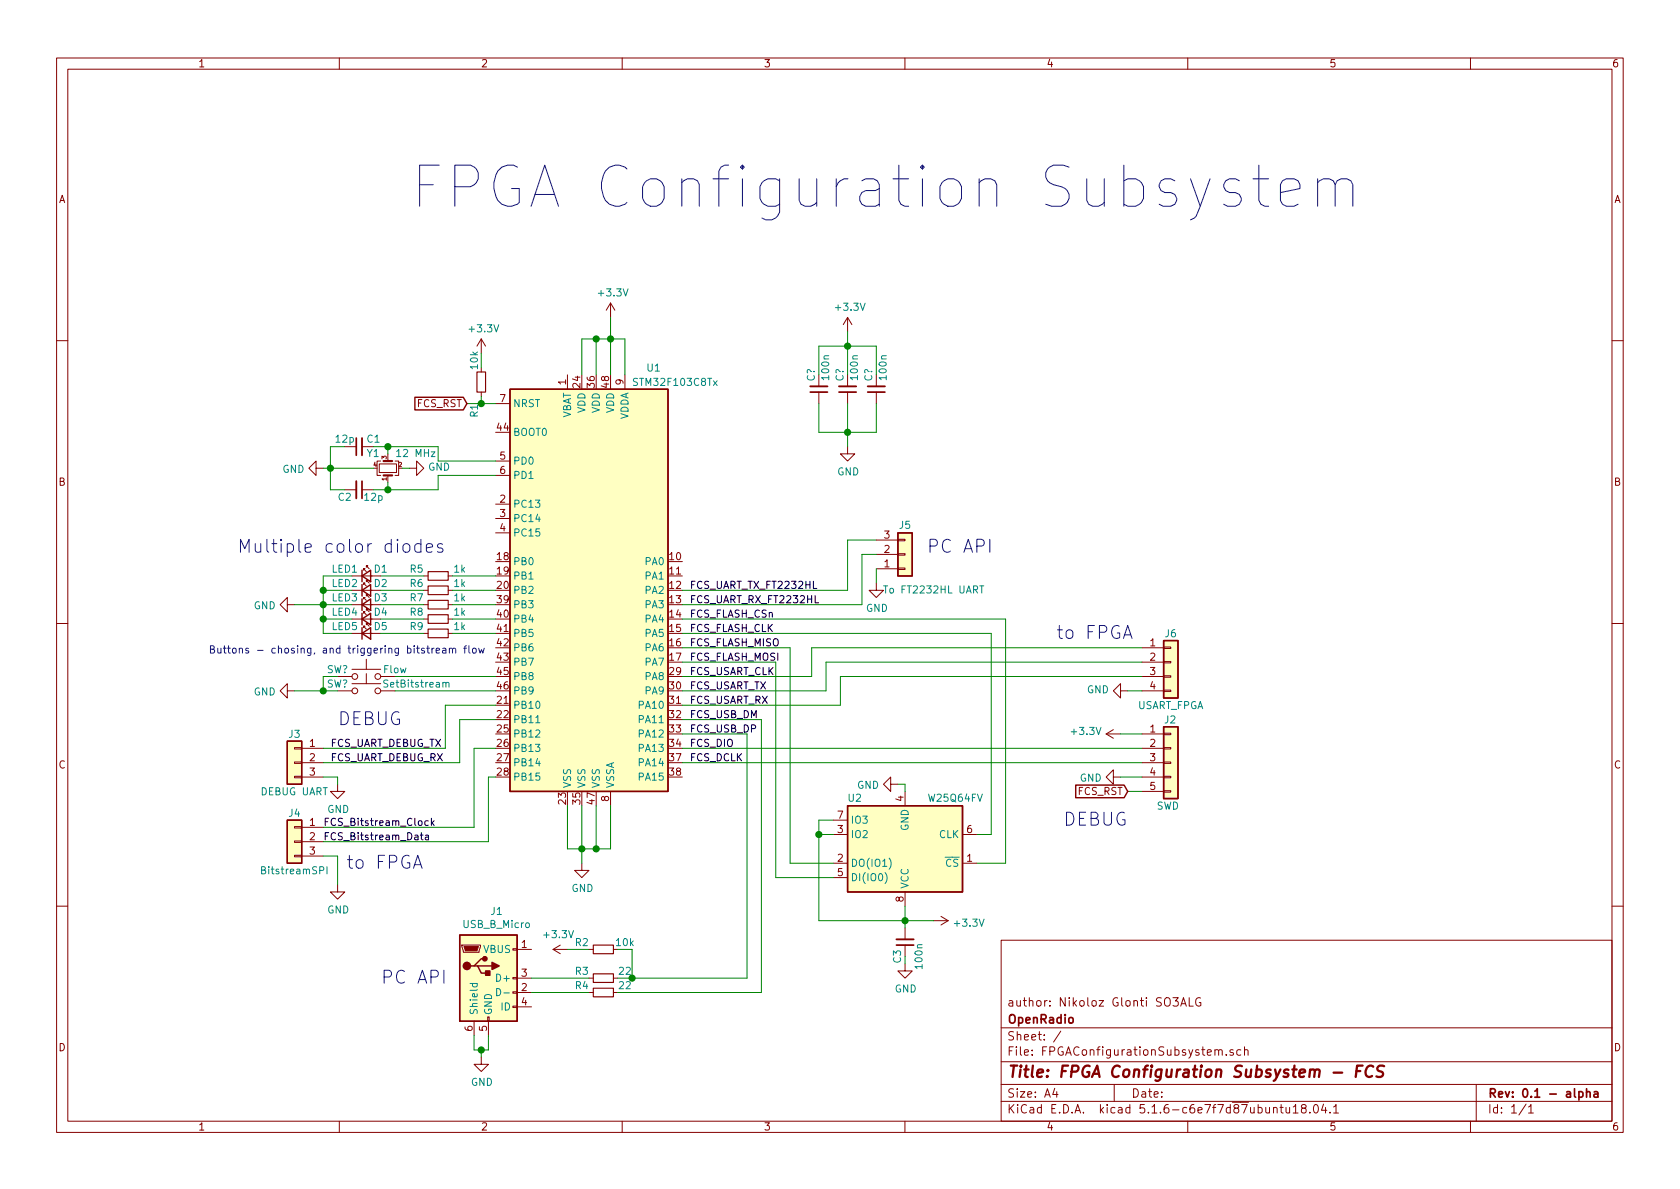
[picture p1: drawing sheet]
EESchema Schematic File Version 4
EELAYER 30 0
EELAYER END
$Descr A4 11693 8268
encoding utf-8
Sheet 1 1
Title "FPGA Configuration Subsystem - FCS"
Date ""
Rev "0.1 - alpha"
Comp "OpenRadio"
Comment1 "author: Nikoloz Glonti SO3ALG"
Comment2 ""
Comment3 ""
Comment4 ""
$EndDescr
$Comp
L MCU_ST_STM32F1:STM32F103C8Tx U1
U 1 1
P 4150 4100
F 0 "U1" H 4550 5650 50  0000 C CNN
F 1 "STM32F103C8Tx" H 4700 5550 50  0000 C CNN
F 2 "Package_QFP:LQFP-48_7x7mm_P0.5mm" H 3550 2700 50  0001 R CNN
F 3 "http://www.st.com/st-web-ui/static/active/en/resource/technical/document/datasheet/CD00161566.pdf" H 4150 4100 50  0001 C CNN
	1    4150 4100
	1    0    0    -1  
$EndComp
Wire Wire Line
	4050 2600 4050 2350
Wire Wire Line
	4050 2350 4150 2350
Wire Wire Line
	4350 2350 4350 2600
Wire Wire Line
	4250 2600 4250 2350
Connection ~ 4250 2350
Wire Wire Line
	4250 2350 4350 2350
Wire Wire Line
	4150 2600 4150 2350
Connection ~ 4150 2350
Wire Wire Line
	4150 2350 4250 2350
$Comp
L Device:Crystal_GND24_Small Y1
U 1 1
P 2700 3250
F 0 "Y1" V 2800 3400 50  0000 R CNN
F 1 "12 MHz" V 2800 3200 50  0000 R CNN
F 2 "Crystal:Crystal_SMD_EuroQuartz_X22-4Pin_2.5x2.0mm" H 2700 3250 50  0001 C CNN
F 3 "~" H 2700 3250 50  0001 C CNN
	1    2700 3250
	0    -1   -1   0   
$EndComp
$Comp
L Device:C_Small C2
U 1 1
P 2500 3400
F 0 "C2" V 2550 3300 50  0000 C CNN
F 1 "12p" V 2550 3500 50  0000 C CNN
F 2 "Capacitor_SMD:C_0402_1005Metric" H 2500 3400 50  0001 C CNN
F 3 "~" H 2500 3400 50  0001 C CNN
	1    2500 3400
	0    1    1    0   
$EndComp
Wire Wire Line
	2700 3150 2700 3100
Wire Wire Line
	2700 3100 3050 3100
Wire Wire Line
	3050 3100 3050 3200
Wire Wire Line
	3050 3200 3450 3200
Wire Wire Line
	3450 3300 3050 3300
Wire Wire Line
	3050 3300 3050 3400
Wire Wire Line
	3050 3400 2700 3400
Wire Wire Line
	2700 3400 2700 3350
$Comp
L power:GND #PWR0101
U 1 1
P 2850 3250
F 0 "#PWR0101" H 2850 3000 50  0001 C CNN
F 1 "GND" V 2855 3122 50  0000 R CNN
F 2 "" H 2850 3250 50  0001 C CNN
F 3 "" H 2850 3250 50  0001 C CNN
	1    2850 3250
	0    -1   -1   0   
$EndComp
Wire Wire Line
	2850 3250 2800 3250
$Comp
L power:GND #PWR0102
U 1 1
P 2250 3250
F 0 "#PWR0102" H 2250 3000 50  0001 C CNN
F 1 "GND" V 2255 3122 50  0000 R CNN
F 2 "" H 2250 3250 50  0001 C CNN
F 3 "" H 2250 3250 50  0001 C CNN
	1    2250 3250
	0    1    1    0   
$EndComp
Wire Wire Line
	2250 3250 2300 3250
Wire Wire Line
	2700 3400 2600 3400
Connection ~ 2700 3400
Wire Wire Line
	2700 3100 2600 3100
Connection ~ 2700 3100
Wire Wire Line
	2400 3100 2300 3100
Wire Wire Line
	2300 3100 2300 3250
Connection ~ 2300 3250
Wire Wire Line
	2300 3250 2600 3250
Wire Wire Line
	2300 3250 2300 3400
Wire Wire Line
	2300 3400 2400 3400
$Comp
L Device:C_Small C1
U 1 1
P 2500 3100
F 0 "C1" V 2550 3000 50  0000 C CNN
F 1 "12p" V 2550 3200 50  0000 C CNN
F 2 "Capacitor_SMD:C_0402_1005Metric" H 2500 3100 50  0001 C CNN
F 3 "~" H 2500 3100 50  0001 C CNN
	1    2500 3100
	0    -1   -1   0   
$EndComp
$Comp
L Memory_Flash:W25Q32JVSS U2
U 1 1
P 6300 5900
F 0 "U2" H 6650 5550 50  0000 C CNN
F 1 "W25Q64FV" H 5950 5550 50  0000 C CNN
F 2 "Package_SO:SOIC-8_5.23x5.23mm_P1.27mm" H 6300 5900 50  0001 C CNN
F 3 "http://www.winbond.com/resource-files/w25q32jv%20revg%2003272018%20plus.pdf" H 6300 5900 50  0001 C CNN
	1    6300 5900
	-1   0    0    1   
$EndComp
$Comp
L power:GND #PWR0103
U 1 1
P 4050 6000
F 0 "#PWR0103" H 4050 5750 50  0001 C CNN
F 1 "GND" H 4055 5827 50  0000 C CNN
F 2 "" H 4050 6000 50  0001 C CNN
F 3 "" H 4050 6000 50  0001 C CNN
	1    4050 6000
	1    0    0    -1  
$EndComp
Wire Wire Line
	3950 5600 3950 5900
Wire Wire Line
	3950 5900 4050 5900
Wire Wire Line
	4250 5900 4250 5600
Wire Wire Line
	4150 5600 4150 5900
Connection ~ 4150 5900
Wire Wire Line
	4150 5900 4250 5900
Wire Wire Line
	4050 5600 4050 5900
Connection ~ 4050 5900
Wire Wire Line
	4050 5900 4150 5900
Wire Wire Line
	4050 5900 4050 6000
Wire Wire Line
	6900 4400 6900 5800
Wire Wire Line
	6900 5800 6800 5800
Wire Wire Line
	4750 4400 6900 4400
Wire Wire Line
	6800 6000 7000 6000
Wire Wire Line
	4750 4300 7000 4300
Wire Wire Line
	4750 4600 5400 4600
Wire Wire Line
	5400 4600 5400 6100
Wire Wire Line
	5400 6100 5800 6100
Wire Wire Line
	5500 6000 5500 4500
Wire Wire Line
	5500 4500 4750 4500
Wire Wire Line
	5500 6000 5800 6000
Wire Wire Line
	5800 5800 5700 5800
Wire Wire Line
	5700 5800 5700 5700
Wire Wire Line
	5700 5700 5800 5700
Wire Wire Line
	5700 5800 5700 6400
Wire Wire Line
	5700 6400 6300 6400
Wire Wire Line
	6300 6400 6300 6300
Connection ~ 5700 5800
$Comp
L power:GND #PWR0104
U 1 1
P 6250 5450
F 0 "#PWR0104" H 6250 5200 50  0001 C CNN
F 1 "GND" V 6255 5322 50  0000 R CNN
F 2 "" H 6250 5450 50  0001 C CNN
F 3 "" H 6250 5450 50  0001 C CNN
	1    6250 5450
	0    1    1    0   
$EndComp
$Comp
L power:GND #PWR0105
U 1 1
P 6300 6700
F 0 "#PWR0105" H 6300 6450 50  0001 C CNN
F 1 "GND" H 6305 6527 50  0000 C CNN
F 2 "" H 6300 6700 50  0001 C CNN
F 3 "" H 6300 6700 50  0001 C CNN
	1    6300 6700
	1    0    0    -1  
$EndComp
Wire Wire Line
	6300 6700 6300 6650
Wire Wire Line
	6300 6450 6300 6400
Connection ~ 6300 6400
$Comp
L Device:C_Small C3
U 1 1
P 6300 6550
F 0 "C3" V 6350 6650 50  0000 C CNN
F 1 "100n" V 6200 6650 50  0000 C CNN
F 2 "Capacitor_SMD:C_0402_1005Metric" H 6300 6550 50  0001 C CNN
F 3 "~" H 6300 6550 50  0001 C CNN
	1    6300 6550
	-1   0    0    1   
$EndComp
$Comp
L Connector:USB_B_Micro J1
U 1 1
P 3400 6800
F 0 "J1" H 3457 7267 50  0000 C CNN
F 1 "USB_B_Micro" H 3457 7176 50  0000 C CNN
F 2 "" H 3550 6750 50  0001 C CNN
F 3 "~" H 3550 6750 50  0001 C CNN
	1    3400 6800
	1    0    0    -1  
$EndComp
$Comp
L Device:R_Small R3
U 1 1
P 4200 6800
F 0 "R3" V 4150 6650 50  0000 C CNN
F 1 "22" V 4150 6950 50  0000 C CNN
F 2 "Resistor_SMD:R_0402_1005Metric" H 4200 6800 50  0001 C CNN
F 3 "~" H 4200 6800 50  0001 C CNN
	1    4200 6800
	0    1    1    0   
$EndComp
$Comp
L Device:R_Small R4
U 1 1
P 4200 6900
F 0 "R4" V 4150 6750 50  0000 C CNN
F 1 "22" V 4150 7050 50  0000 C CNN
F 2 "Resistor_SMD:R_0402_1005Metric" H 4200 6900 50  0001 C CNN
F 3 "~" H 4200 6900 50  0001 C CNN
	1    4200 6900
	0    1    1    0   
$EndComp
Wire Wire Line
	4100 6800 3700 6800
Wire Wire Line
	4100 6900 3700 6900
Wire Wire Line
	3400 7200 3400 7300
Wire Wire Line
	3400 7300 3350 7300
Wire Wire Line
	3300 7300 3300 7200
$Comp
L Device:R_Small R2
U 1 1
P 4200 6600
F 0 "R2" V 4150 6450 50  0000 C CNN
F 1 "10k" V 4150 6750 50  0000 C CNN
F 2 "Resistor_SMD:R_0402_1005Metric" H 4200 6600 50  0001 C CNN
F 3 "~" H 4200 6600 50  0001 C CNN
	1    4200 6600
	0    1    1    0   
$EndComp
$Comp
L power:+3.3V #PWR0106
U 1 1
P 4250 2200
F 0 "#PWR0106" H 4250 2050 50  0001 C CNN
F 1 "+3.3V" H 4265 2373 50  0000 C CNN
F 2 "" H 4250 2200 50  0001 C CNN
F 3 "" H 4250 2200 50  0001 C CNN
	1    4250 2200
	1    0    0    -1  
$EndComp
Wire Wire Line
	4250 2200 4250 2350
$Comp
L power:+3.3V #PWR0107
U 1 1
P 6500 6400
F 0 "#PWR0107" H 6500 6250 50  0001 C CNN
F 1 "+3.3V" V 6515 6528 50  0000 L CNN
F 2 "" H 6500 6400 50  0001 C CNN
F 3 "" H 6500 6400 50  0001 C CNN
	1    6500 6400
	0    1    1    0   
$EndComp
Wire Wire Line
	6500 6400 6300 6400
$Comp
L power:+3.3V #PWR0108
U 1 1
P 3950 6600
F 0 "#PWR0108" H 3950 6450 50  0001 C CNN
F 1 "+3.3V" V 4050 6550 50  0000 L CNN
F 2 "" H 3950 6600 50  0001 C CNN
F 3 "" H 3950 6600 50  0001 C CNN
	1    3950 6600
	0    -1   -1   0   
$EndComp
Wire Wire Line
	3950 6600 4100 6600
Wire Wire Line
	4300 6600 4400 6600
Wire Wire Line
	4400 6600 4400 6800
Wire Wire Line
	4400 6800 4300 6800
Wire Wire Line
	4400 6800 5200 6800
Wire Wire Line
	5200 5100 4750 5100
Connection ~ 4400 6800
Wire Wire Line
	4750 5000 5300 5000
Wire Wire Line
	5300 6900 4300 6900
$Comp
L power:GND #PWR0109
U 1 1
P 3350 7350
F 0 "#PWR0109" H 3350 7100 50  0001 C CNN
F 1 "GND" H 3355 7177 50  0000 C CNN
F 2 "" H 3350 7350 50  0001 C CNN
F 3 "" H 3350 7350 50  0001 C CNN
	1    3350 7350
	1    0    0    -1  
$EndComp
Wire Wire Line
	3350 7350 3350 7300
Connection ~ 3350 7300
Wire Wire Line
	3350 7300 3300 7300
$Comp
L Connector_Generic:Conn_01x05 J2
U 1 1
P 8150 5300
F 0 "J2" H 8100 5600 50  0000 L CNN
F 1 "SWD" H 8050 5000 50  0000 L CNN
F 2 "" H 8150 5300 50  0001 C CNN
F 3 "~" H 8150 5300 50  0001 C CNN
	1    8150 5300
	1    0    0    -1  
$EndComp
$Comp
L power:+3.3V #PWR0110
U 1 1
P 7800 5100
F 0 "#PWR0110" H 7800 4950 50  0001 C CNN
F 1 "+3.3V" V 7815 5228 50  0000 L CNN
F 2 "" H 7800 5100 50  0001 C CNN
F 3 "" H 7800 5100 50  0001 C CNN
	1    7800 5100
	0    -1   -1   0   
$EndComp
$Comp
L power:GND #PWR0111
U 1 1
P 7800 5400
F 0 "#PWR0111" H 7800 5150 50  0001 C CNN
F 1 "GND" V 7805 5272 50  0000 R CNN
F 2 "" H 7800 5400 50  0001 C CNN
F 3 "" H 7800 5400 50  0001 C CNN
	1    7800 5400
	0    1    1    0   
$EndComp
Wire Wire Line
	7950 5400 7800 5400
$Comp
L Device:R_Small R1
U 1 1
P 3350 2650
F 0 "R1" V 3300 2450 50  0000 C CNN
F 1 "10k" V 3300 2800 50  0000 C CNN
F 2 "Resistor_SMD:R_0402_1005Metric" H 3350 2650 50  0001 C CNN
F 3 "~" H 3350 2650 50  0001 C CNN
	1    3350 2650
	1    0    0    -1  
$EndComp
Wire Wire Line
	3450 2800 3350 2800
Wire Wire Line
	3350 2800 3350 2750
$Comp
L power:+3.3V #PWR0112
U 1 1
P 3350 2450
F 0 "#PWR0112" H 3350 2300 50  0001 C CNN
F 1 "+3.3V" H 3365 2623 50  0000 C CNN
F 2 "" H 3350 2450 50  0001 C CNN
F 3 "" H 3350 2450 50  0001 C CNN
	1    3350 2450
	1    0    0    -1  
$EndComp
Wire Wire Line
	3350 2450 3350 2550
Text GLabel 3250 2800 0    50   Input ~ 0
FCS_RST
Wire Wire Line
	3250 2800 3350 2800
Connection ~ 3350 2800
Text GLabel 7850 5500 0    50   Input ~ 0
FCS_RST
Wire Wire Line
	7950 5500 7850 5500
Text Label 4800 5300 0    50   ~ 0
FCS_DCLK
Text Label 4800 5200 0    50   ~ 0
FCS_DIO
Text Label 4800 4400 0    50   ~ 0
FCS_FLASH_CLK
Text Label 4800 4300 0    50   ~ 0
FCS_FLASH_CSn
Text Label 4800 4500 0    50   ~ 0
FCS_FLASH_MISO
Text Label 4800 4600 0    50   ~ 0
FCS_FLASH_MOSI
Text Label 4800 5000 0    50   ~ 0
FCS_USB_DM
Text Label 4800 5100 0    50   ~ 0
FCS_USB_DP
$Comp
L Connector_Generic:Conn_01x03 J4
U 1 1
P 2050 5850
F 0 "J4" H 2050 6050 50  0000 C CNN
F 1 "BitstreamSPI" H 2050 5650 50  0000 C CNN
F 2 "" H 2050 5850 50  0001 C CNN
F 3 "~" H 2050 5850 50  0001 C CNN
	1    2050 5850
	-1   0    0    -1  
$EndComp
$Comp
L power:GND #PWR0113
U 1 1
P 2350 6150
F 0 "#PWR0113" H 2350 5900 50  0001 C CNN
F 1 "GND" H 2355 5977 50  0000 C CNN
F 2 "" H 2350 6150 50  0001 C CNN
F 3 "" H 2350 6150 50  0001 C CNN
	1    2350 6150
	1    0    0    -1  
$EndComp
Wire Wire Line
	2350 6150 2350 5950
Wire Wire Line
	2350 5950 2250 5950
Text Label 2250 5850 0    50   ~ 0
FCS_Bitstream_Data
Wire Wire Line
	3400 5400 3450 5400
Wire Wire Line
	3300 5200 3450 5200
Text Label 2250 5750 0    50   ~ 0
FCS_Bitstream_Clock
$Comp
L Connector_Generic:Conn_01x03 J5
U 1 1
P 6300 3850
F 0 "J5" H 6300 3650 50  0000 C CNN
F 1 "To FT2232HL UART" H 6500 4100 50  0000 C CNN
F 2 "" H 6300 3850 50  0001 C CNN
F 3 "~" H 6300 3850 50  0001 C CNN
	1    6300 3850
	1    0    0    1   
$EndComp
Wire Wire Line
	4750 4200 6000 4200
Wire Wire Line
	6000 4200 6000 3850
Wire Wire Line
	6000 3850 6100 3850
Wire Wire Line
	6100 3750 5900 3750
Wire Wire Line
	5900 3750 5900 4100
Wire Wire Line
	5900 4100 4750 4100
Text Label 4800 4200 0    50   ~ 0
FCS_UART_RX_FT2232HL
Text Label 4800 4100 0    50   ~ 0
FCS_UART_TX_FT2232HL
$Comp
L power:GND #PWR0114
U 1 1
P 6100 4050
F 0 "#PWR0114" H 6100 3800 50  0001 C CNN
F 1 "GND" H 6105 3877 50  0000 C CNN
F 2 "" H 6100 4050 50  0001 C CNN
F 3 "" H 6100 4050 50  0001 C CNN
	1    6100 4050
	1    0    0    -1  
$EndComp
Wire Wire Line
	6100 4050 6100 3950
Text Notes 2950 6050 2    90   ~ 0
to FPGA
Text Notes 7400 5750 0    90   ~ 0
DEBUG\n
Text Notes 6450 3850 0    90   ~ 0
PC API\n
Text Notes 2650 6850 0    90   ~ 0
PC API\n
$Comp
L Connector_Generic:Conn_01x04 J6
U 1 1
P 8150 4600
F 0 "J6" H 8150 4800 50  0000 C CNN
F 1 "USART_FPGA" H 8150 4300 50  0000 C CNN
F 2 "" H 8150 4600 50  0001 C CNN
F 3 "~" H 8150 4600 50  0001 C CNN
	1    8150 4600
	1    0    0    -1  
$EndComp
Text Label 4800 4900 0    50   ~ 0
FCS_USART_RX
Text Notes 7350 4450 0    90   ~ 0
to FPGA
Text Label 4800 4800 0    50   ~ 0
FCS_USART_TX
Text Label 4800 4700 0    50   ~ 0
FCS_USART_CLK
Wire Wire Line
	7950 4800 7850 4800
Wire Wire Line
	6250 5450 6300 5450
Wire Wire Line
	6300 5450 6300 5500
Wire Wire Line
	4750 5200 7950 5200
Wire Wire Line
	4750 5300 7950 5300
Wire Wire Line
	7950 5100 7800 5100
$Comp
L power:GND #PWR0116
U 1 1
P 7850 4800
F 0 "#PWR0116" H 7850 4550 50  0001 C CNN
F 1 "GND" V 7855 4672 50  0000 R CNN
F 2 "" H 7850 4800 50  0001 C CNN
F 3 "" H 7850 4800 50  0001 C CNN
	1    7850 4800
	0    1    -1   0   
$EndComp
Wire Wire Line
	7000 4300 7000 6000
Wire Wire Line
	7950 4500 5650 4500
Wire Wire Line
	5650 4500 5650 4700
Wire Wire Line
	5650 4700 4750 4700
Wire Wire Line
	4750 4800 5750 4800
Wire Wire Line
	5750 4800 5750 4600
Wire Wire Line
	5750 4600 7950 4600
Wire Wire Line
	7950 4700 5850 4700
Wire Wire Line
	5850 4700 5850 4900
Wire Wire Line
	5850 4900 4750 4900
$Comp
L Device:LED_Small D1
U 1 1
P 2550 4000
F 0 "D1" H 2650 4050 50  0000 C CNN
F 1 "LED1" H 2400 4050 50  0000 C CNN
F 2 "" V 2550 4000 50  0001 C CNN
F 3 "~" V 2550 4000 50  0001 C CNN
	1    2550 4000
	1    0    0    -1  
$EndComp
$Comp
L Device:LED_Small D2
U 1 1
P 2550 4100
F 0 "D2" H 2650 4150 50  0000 C CNN
F 1 "LED2" H 2400 4150 50  0000 C CNN
F 2 "" V 2550 4100 50  0001 C CNN
F 3 "~" V 2550 4100 50  0001 C CNN
	1    2550 4100
	1    0    0    -1  
$EndComp
$Comp
L Device:LED_Small D3
U 1 1
P 2550 4200
F 0 "D3" H 2650 4250 50  0000 C CNN
F 1 "LED3" H 2400 4250 50  0000 C CNN
F 2 "" V 2550 4200 50  0001 C CNN
F 3 "~" V 2550 4200 50  0001 C CNN
	1    2550 4200
	1    0    0    -1  
$EndComp
$Comp
L Device:LED_Small D4
U 1 1
P 2550 4300
F 0 "D4" H 2650 4350 50  0000 C CNN
F 1 "LED4" H 2400 4350 50  0000 C CNN
F 2 "" V 2550 4300 50  0001 C CNN
F 3 "~" V 2550 4300 50  0001 C CNN
	1    2550 4300
	1    0    0    -1  
$EndComp
$Comp
L Device:LED_Small D5
U 1 1
P 2550 4400
F 0 "D5" H 2650 4450 50  0000 C CNN
F 1 "LED5" H 2400 4450 50  0000 C CNN
F 2 "" V 2550 4400 50  0001 C CNN
F 3 "~" V 2550 4400 50  0001 C CNN
	1    2550 4400
	1    0    0    -1  
$EndComp
Wire Wire Line
	2450 4000 2250 4000
Wire Wire Line
	2250 4000 2250 4100
Wire Wire Line
	2250 4400 2450 4400
Wire Wire Line
	2450 4300 2250 4300
Connection ~ 2250 4300
Wire Wire Line
	2250 4300 2250 4400
Wire Wire Line
	2250 4200 2450 4200
Connection ~ 2250 4200
Wire Wire Line
	2250 4200 2250 4300
Wire Wire Line
	2450 4100 2250 4100
Connection ~ 2250 4100
Wire Wire Line
	2250 4100 2250 4200
$Comp
L Device:R_Small R5
U 1 1
P 3050 4000
F 0 "R5" V 3000 3850 50  0000 C CNN
F 1 "1k" V 3000 4150 50  0000 C CNN
F 2 "Resistor_SMD:R_0402_1005Metric" H 3050 4000 50  0001 C CNN
F 3 "~" H 3050 4000 50  0001 C CNN
	1    3050 4000
	0    1    1    0   
$EndComp
$Comp
L Device:R_Small R6
U 1 1
P 3050 4100
F 0 "R6" V 3000 3950 50  0000 C CNN
F 1 "1k" V 3000 4250 50  0000 C CNN
F 2 "Resistor_SMD:R_0402_1005Metric" H 3050 4100 50  0001 C CNN
F 3 "~" H 3050 4100 50  0001 C CNN
	1    3050 4100
	0    1    1    0   
$EndComp
$Comp
L Device:R_Small R7
U 1 1
P 3050 4200
F 0 "R7" V 3000 4050 50  0000 C CNN
F 1 "1k" V 3000 4350 50  0000 C CNN
F 2 "Resistor_SMD:R_0402_1005Metric" H 3050 4200 50  0001 C CNN
F 3 "~" H 3050 4200 50  0001 C CNN
	1    3050 4200
	0    1    1    0   
$EndComp
$Comp
L Device:R_Small R8
U 1 1
P 3050 4300
F 0 "R8" V 3000 4150 50  0000 C CNN
F 1 "1k" V 3000 4450 50  0000 C CNN
F 2 "Resistor_SMD:R_0402_1005Metric" H 3050 4300 50  0001 C CNN
F 3 "~" H 3050 4300 50  0001 C CNN
	1    3050 4300
	0    1    1    0   
$EndComp
$Comp
L Device:R_Small R9
U 1 1
P 3050 4400
F 0 "R9" V 3000 4250 50  0000 C CNN
F 1 "1k" V 3000 4550 50  0000 C CNN
F 2 "Resistor_SMD:R_0402_1005Metric" H 3050 4400 50  0001 C CNN
F 3 "~" H 3050 4400 50  0001 C CNN
	1    3050 4400
	0    1    1    0   
$EndComp
Wire Wire Line
	2950 4000 2650 4000
Wire Wire Line
	2650 4100 2950 4100
Wire Wire Line
	2650 4200 2950 4200
Wire Wire Line
	2950 4300 2650 4300
Wire Wire Line
	2650 4400 2950 4400
Wire Wire Line
	3150 4000 3450 4000
Wire Wire Line
	3450 4100 3150 4100
Wire Wire Line
	3150 4200 3450 4200
Wire Wire Line
	3450 4300 3150 4300
Wire Wire Line
	3150 4400 3450 4400
$Comp
L power:GND #PWR0117
U 1 1
P 2050 4200
F 0 "#PWR0117" H 2050 3950 50  0001 C CNN
F 1 "GND" V 2055 4072 50  0000 R CNN
F 2 "" H 2050 4200 50  0001 C CNN
F 3 "" H 2050 4200 50  0001 C CNN
	1    2050 4200
	0    1    1    0   
$EndComp
Wire Wire Line
	2250 4200 2050 4200
Text Notes 2850 1450 0    286  ~ 0
FPGA Configuration Subsystem
Wire Wire Line
	5200 5100 5200 6800
Wire Wire Line
	5300 6900 5300 5000
Text Notes 1650 3850 0    90   ~ 0
Multiple color diodes\n
$Comp
L Device:C_Small C?
U 1 1
P 5700 2700
F 0 "C?" V 5750 2600 50  0000 C CNN
F 1 "100n" V 5650 2550 50  0000 C CNN
F 2 "Capacitor_SMD:C_0402_1005Metric" H 5700 2700 50  0001 C CNN
F 3 "~" H 5700 2700 50  0001 C CNN
	1    5700 2700
	-1   0    0    1   
$EndComp
$Comp
L Device:C_Small C?
U 1 1
P 5900 2700
F 0 "C?" V 5950 2600 50  0000 C CNN
F 1 "100n" V 5850 2550 50  0000 C CNN
F 2 "Capacitor_SMD:C_0402_1005Metric" H 5900 2700 50  0001 C CNN
F 3 "~" H 5900 2700 50  0001 C CNN
	1    5900 2700
	-1   0    0    1   
$EndComp
$Comp
L Device:C_Small C?
U 1 1
P 6100 2700
F 0 "C?" V 6150 2600 50  0000 C CNN
F 1 "100n" V 6050 2550 50  0000 C CNN
F 2 "Capacitor_SMD:C_0402_1005Metric" H 6100 2700 50  0001 C CNN
F 3 "~" H 6100 2700 50  0001 C CNN
	1    6100 2700
	-1   0    0    1   
$EndComp
Wire Wire Line
	5700 2600 5700 2400
Wire Wire Line
	5700 2400 5900 2400
Wire Wire Line
	6100 2400 6100 2600
Wire Wire Line
	5900 2600 5900 2400
Connection ~ 5900 2400
Wire Wire Line
	5900 2400 6100 2400
Wire Wire Line
	5700 2800 5700 3000
Wire Wire Line
	5700 3000 5900 3000
Wire Wire Line
	6100 3000 6100 2800
Connection ~ 5900 3000
Wire Wire Line
	5900 3000 6100 3000
Wire Wire Line
	5900 2800 5900 3000
$Comp
L power:+3.3V #PWR?
U 1 1
P 5900 2300
F 0 "#PWR?" H 5900 2150 50  0001 C CNN
F 1 "+3.3V" H 5915 2473 50  0000 C CNN
F 2 "" H 5900 2300 50  0001 C CNN
F 3 "" H 5900 2300 50  0001 C CNN
	1    5900 2300
	1    0    0    -1  
$EndComp
Wire Wire Line
	5900 2300 5900 2400
$Comp
L power:GND #PWR?
U 1 1
P 5900 3100
F 0 "#PWR?" H 5900 2850 50  0001 C CNN
F 1 "GND" H 5905 2927 50  0000 C CNN
F 2 "" H 5900 3100 50  0001 C CNN
F 3 "" H 5900 3100 50  0001 C CNN
	1    5900 3100
	1    0    0    -1  
$EndComp
Wire Wire Line
	5900 3100 5900 3000
$Comp
L Switch:SW_Push SW?
U 1 1
P 2550 4700
F 0 "SW?" H 2350 4750 50  0000 C CNN
F 1 "Flow" H 2750 4750 50  0000 C CNN
F 2 "" H 2550 4900 50  0001 C CNN
F 3 "~" H 2550 4900 50  0001 C CNN
	1    2550 4700
	1    0    0    -1  
$EndComp
$Comp
L Switch:SW_Push SW?
U 1 1
P 2550 4800
F 0 "SW?" H 2350 4850 50  0000 C CNN
F 1 "SetBitstream" H 2900 4850 50  0000 C CNN
F 2 "" H 2550 5000 50  0001 C CNN
F 3 "~" H 2550 5000 50  0001 C CNN
	1    2550 4800
	1    0    0    -1  
$EndComp
Wire Wire Line
	2250 5750 3300 5750
Wire Wire Line
	3300 5200 3300 5750
Wire Wire Line
	2250 5850 3400 5850
Wire Wire Line
	3400 5400 3400 5850
Text Notes 2350 5050 0    90   ~ 0
DEBUG\n
Text Label 2300 5300 0    50   ~ 0
FCS_UART_DEBUG_RX
Text Label 2300 5200 0    50   ~ 0
FCS_UART_DEBUG_TX
Wire Wire Line
	2350 5400 2250 5400
Wire Wire Line
	2350 5450 2350 5400
$Comp
L power:GND #PWR0115
U 1 1
P 2350 5450
F 0 "#PWR0115" H 2350 5200 50  0001 C CNN
F 1 "GND" H 2355 5277 50  0000 C CNN
F 2 "" H 2350 5450 50  0001 C CNN
F 3 "" H 2350 5450 50  0001 C CNN
	1    2350 5450
	1    0    0    -1  
$EndComp
$Comp
L Connector_Generic:Conn_01x03 J3
U 1 1
P 2050 5300
F 0 "J3" H 2050 5500 50  0000 C CNN
F 1 "DEBUG UART" H 2050 5100 50  0000 C CNN
F 2 "" H 2050 5300 50  0001 C CNN
F 3 "~" H 2050 5300 50  0001 C CNN
	1    2050 5300
	-1   0    0    -1  
$EndComp
Wire Wire Line
	2250 5200 3100 5200
Wire Wire Line
	3100 5200 3100 4900
Wire Wire Line
	3100 4900 3450 4900
Wire Wire Line
	3450 5000 3200 5000
Wire Wire Line
	3200 5300 2250 5300
Wire Wire Line
	3200 5000 3200 5300
Wire Wire Line
	3450 4800 2750 4800
Wire Wire Line
	2750 4700 3450 4700
Wire Wire Line
	2350 4700 2250 4700
Wire Wire Line
	2250 4700 2250 4800
Wire Wire Line
	2250 4800 2350 4800
$Comp
L power:GND #PWR?
U 1 1
P 2050 4800
F 0 "#PWR?" H 2050 4550 50  0001 C CNN
F 1 "GND" V 2055 4672 50  0000 R CNN
F 2 "" H 2050 4800 50  0001 C CNN
F 3 "" H 2050 4800 50  0001 C CNN
	1    2050 4800
	0    1    1    0   
$EndComp
Wire Wire Line
	2250 4800 2050 4800
Connection ~ 2250 4800
Text Notes 1450 4550 0    51   ~ 0
Buttons - chosing, and triggering bitstream flow
$EndSCHEMATC
